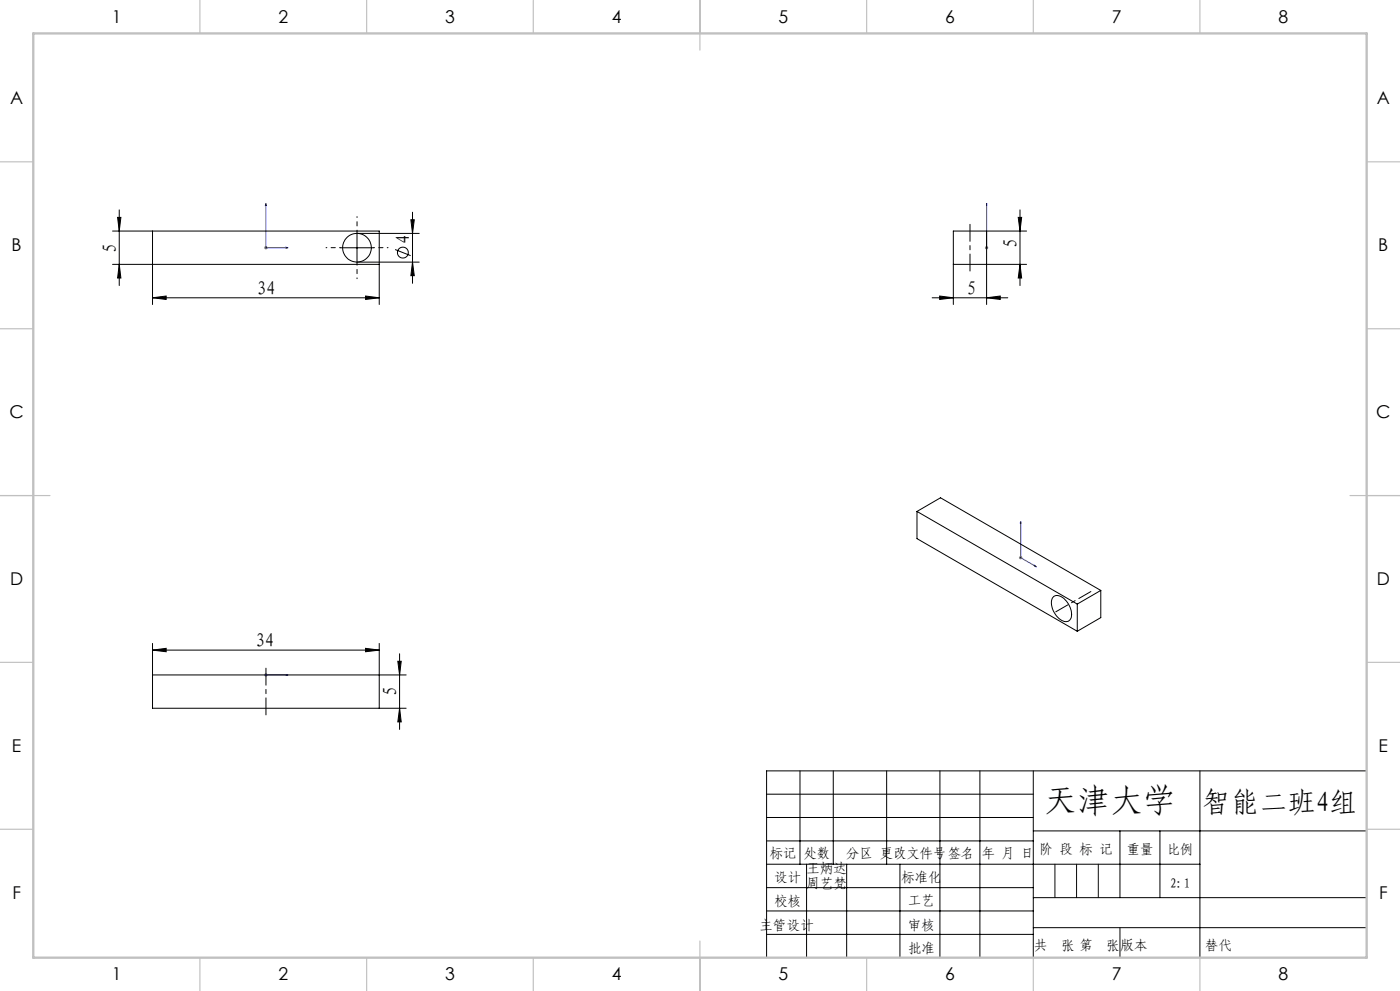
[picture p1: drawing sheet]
<svg xmlns="http://www.w3.org/2000/svg" width="420mm" height="297mm" viewBox="0 0 420 297" stroke-linecap="round" stroke-linejoin="round" font-family="sans-serif">
<g fill="none" stroke="#000" stroke-width=".3">
<path d="M33.8 79.2h12v12.1M33.8 69.2h12M35.3 65.2h1l-.5 4zM35.8 62.9v22.7M35.8 79.2l.5 4.1h-1zM102.1 74.3h10M107.1 70h18.7M107.1 78.6h18.7M107.1 69.2v10M113.8 79.2v12.1M118.5 74.8l4.7 1.8M123.3 65.9h1l-.5 4.1z"/>
<path d="M123.8 78.6l.5 4h-1zM123.8 63.6v21.3M286 79.2v12.1M296 69.2h12M305.5 65.2h1l-.5 4zM306 79.2l.5 4.1h-1zM306 62.9v22.7M308 79.2h-12v12.1M45.8 89.2l4-.5v1zM45.8 89.2h68M109.7 88.7l4.1 .5-4.1 .5zM279.6 89.2h22.7"/>
<path d="M281.9 88.7l4.1 .5-4.1 .5zM296 89.2l4.1-.5v1zM45.8 194.8l4-.5v1zM45.8 192.8v9.5M45.8 194.8h68M109.7 194.3l4.1 .5-4.1 .5zM113.8 192.8v9.5h8M119.3 198.2h1.1l-.5 4.1zM119.9 195.9v22.7M113.8 212.3h8M119.9 212.3l.5 4.1h-1.1zM230 238h80"/>
<path d="M240 231v28M250 231v28M266 231v28M282 231v56M294 231v56M310 231v56M360 231v56M410 231h-180v56M230 245h80M230 252h80M230 259h130M242 259v28"/>
<path d="M254 259v28M270 259v28M310 249h100M336 249v20M348 249v20M230 266h80M230 273h80M310 269h100M310 278h100M230 280h80"/>
<circle cx="120.9" cy="75.7" r="1.63"/>
</g>
<g fill="none" stroke="#00f" stroke-width=".3">
<path d="M79.8 61l.1 .6h-.3zM79.8 61v13.3h6.6M85.8 74.1l.6 .2-.6 .1zM296 74.1v.3zM296 61v.6v-.6M296 74.3h.1M296 61v13.3M306.2 156.3l.1 .6-.2-.1zM306.2 156.3v10.8l4.7 2.8M310.4 169.4l.5 .5-.5-.2zM79.6 202.3h.3zM79.8 202.3h.1"/>
<path d="M79.8 202.3h6.6M86.4 202.3h-.6h.6"/>
</g>
<g fill="none" stroke="#808080" stroke-width=".3">
<path d="M79.3 74.3h1M79.4 73.9l.7 .7M79.8 73.8v1M80.1 73.9l-.7 .7M295.5 74.3h1M295.6 73.9l.7 .7M296 73.8v1M296.3 73.9l-.7 .7M305.7 167.1h1M305.9 166.8l.7 .7M306.2 166.6v1M306.6 166.8l-.7 .7"/>
<path d="M79.3 202.3h1M79.4 201.9l.7 .7M79.8 201.8v1M80.1 201.9l-.7 .7"/>
</g>
<path d="M291 81.2v-14M79.8 214.3v-14" fill="none" stroke="#000" stroke-width=".3" stroke-dasharray="30.5 1.3 1.3 1.3" stroke-dashoffset="25.4"/>
<path d="M327.3 177.3l-10.6 6.1" fill="none" stroke="#000" stroke-width=".3" stroke-dasharray="30.5 1.3 1.3 1.3" stroke-dashoffset="26.3"/>
<path d="M102.1 74.2h-4.3M107.1 69.2v-4.3M107.1 79.2v4.3M112.1 74.2h4.3" fill="none" stroke="#000" stroke-width=".3" stroke-dasharray="30.5 1.3 1.3 1.3" stroke-dashoffset="30.2"/>
<path d="M316.5 259v10M323 259v10M329.5 259v10M336 278v9" fill="none" stroke="#0a0605" stroke-width=".3"/>
<g fill="none" stroke="#c0c0c0" stroke-width=".35">
<path d="M60 0v10M110 0v10M160 0v10M210 0v15M260 0v10M310 0v10M360 0v10M0 48.5h10M410 48.5h10M0 98.5h10M410 98.5h10M0 148.5h15"/>
<path d="M405 148.5h15M0 198.5h10M410 198.5h10M0 248.5h10M410 248.5h10M60 287v10M110 287v10M160 287v10M210 282v15M260 287v10M310 287v10M360 287v10"/>
</g>
<path d="M10 10h400v277h-400z" fill="none" stroke="#c0c0c0" stroke-width=".7"/>
<g fill="#00f">
<path d="M85.8 202.3h.6zM79.6 202.3h.3z"/>
<path d="M85.8 74.1l.6 .2-.6 .1zM79.8 61l.1 .6h-.3zM310.4 169.4l.5 .5-.5-.2zM306.2 156.3l.1 .6-.2-.1z"/>
<path d="M296 74.1v.3zM296 61v.6z"/>
</g>
<g fill="#000">
<path d="M35.3 65.2h1l-.5 4zM35.8 79.2l.5 4.1h-1zM123.3 65.9h1l-.5 4.1zM123.8 78.6l.5 4h-1z"/>
<path d="M45.8 89.2l4-.5v1zM109.7 88.7l4.1 .5-4.1 .5z"/>
<path d="M281.9 88.7l4.1 .5-4.1 .5zM296 89.2l4.1-.5v1z"/>
<path d="M109.7 194.3l4.1 .5-4.1 .5zM45.8 194.8l4-.5v1z"/>
<path d="M119.9 212.3l.5 4.1h-1.1zM119.3 198.2h1.1l-.5 4.1zM306 79.2l.5 4.1h-1zM305.5 65.2h1l-.5 4z"/>
</g>
<g fill="none" stroke="#000" stroke-width=".3">
<path d="M45.8 69.2h68v10h-68zM286 69.2h10v10h-10zM275.1 153.3l48.1 27.7M275.1 153.3l7.1-4.1 48 27.7M275.1 153.3v8.1l48.1 27.8M316.1 178.8a3.2 3.2 0 0 1 4.1 1.7 4.7 4.7 0 0 1 .7 5.4 2.49 2.49 0 0 1-3.5-.8 5.4 5.4 0 0 1-1.5-6.1zM330.2 176.9l-7 4.1M330.2 176.9v8.2l-7 4.1M323.2 181v8.2M45.8 202.3h68v10h-68z"/>
<circle cx="107.1" cy="74.2" r="4.3"/>
</g>
<text font-size="9.9" x="313.3" y="243.4">天津大学</text>
<text font-size="8.5" x="360.9" y="243.4">智能二班4组</text>
<g font-size="5.8">
<text x="35" y="75.8" transform="rotate(-90 35 75.8)">5</text>
<text x="123" y="73" transform="rotate(-90 123 73)">4</text>
<text x="305.2" y="74.5" transform="rotate(-90 305.2 74.5)">5</text>
<text x="76.9" y="88.4">34</text>
<text x="290" y="88.4">5</text>
<text x="76.6" y="194">34</text>
<text x="119.1" y="208.6" transform="rotate(-90 119.1 208.6)">5</text>
</g>
<g font-size="5.3">
<text x="33.5" y="6.8">1</text>
<text x="83.5" y="6.8">2</text>
<text x="133.5" y="6.8">3</text>
<text x="183.5" y="6.8">4</text>
<text x="233.5" y="6.8">5</text>
<text x="283.5" y="6.8">6</text>
<text x="333.5" y="6.8">7</text>
<text x="383.5" y="6.8">8</text>
<text x="3" y="31.1">A</text>
<text x="413" y="31.1">A</text>
<text x="3.5" y="75.3">B</text>
<text x="413.5" y="75.3">B</text>
<text x="2.8" y="125.3">C</text>
<text x="412.8" y="125.3">C</text>
<text x="3" y="175.3">D</text>
<text x="413" y="175.3">D</text>
<text x="3.6" y="225.3">E</text>
<text x="413.6" y="225.3">E</text>
<text x="3.7" y="269.6">F</text>
<text x="413.7" y="269.6">F</text>
<text x="33.5" y="293.8">1</text>
<text x="83.5" y="293.8">2</text>
<text x="133.5" y="293.8">3</text>
<text x="183.5" y="293.8">4</text>
<text x="233.5" y="293.8">5</text>
<text x="283.5" y="293.8">6</text>
<text x="333.5" y="293.8">7</text>
<text x="383.5" y="293.8">8</text>
</g>
<g font-size="4.1">
<text x="230.9" y="257.2">标记</text>
<text x="241.1" y="257.2">处数</text>
<text x="253.9" y="257.2">分区 更改文件号签名</text>
<text x="294.5" y="257.2">年 月 日</text>
<text x="311.8" y="255.9">阶 段 标 记</text>
<text x="338" y="255.9">重量</text>
<text x="350.2" y="255.9">比例</text>
<text x="241.9" y="261.5">王炳达</text>
<text x="232.3" y="264.2">设计</text>
<text x="241.9" y="266">周艺梵</text>
<text x="270.4" y="264.2">标准化</text>
<text x="351.1" y="266">2:1</text>
<text x="232.3" y="271.4">校核</text>
<text x="272.4" y="271.3">工艺</text>
<text x="227.9" y="278.6">主管设计</text>
<text x="272.4" y="278.6">审核</text>
<text x="272.4" y="285.5">批准</text>
<text x="310.3" y="284.7">共</text>
<text x="318.4" y="284.7">张 第</text>
<text x="331.9" y="284.7">张</text>
<text x="336.1" y="284.7">版本</text>
</g>
<text font-size="4.1" fill="#0a0605" x="361.6" y="284.7">替代</text>
</svg>
